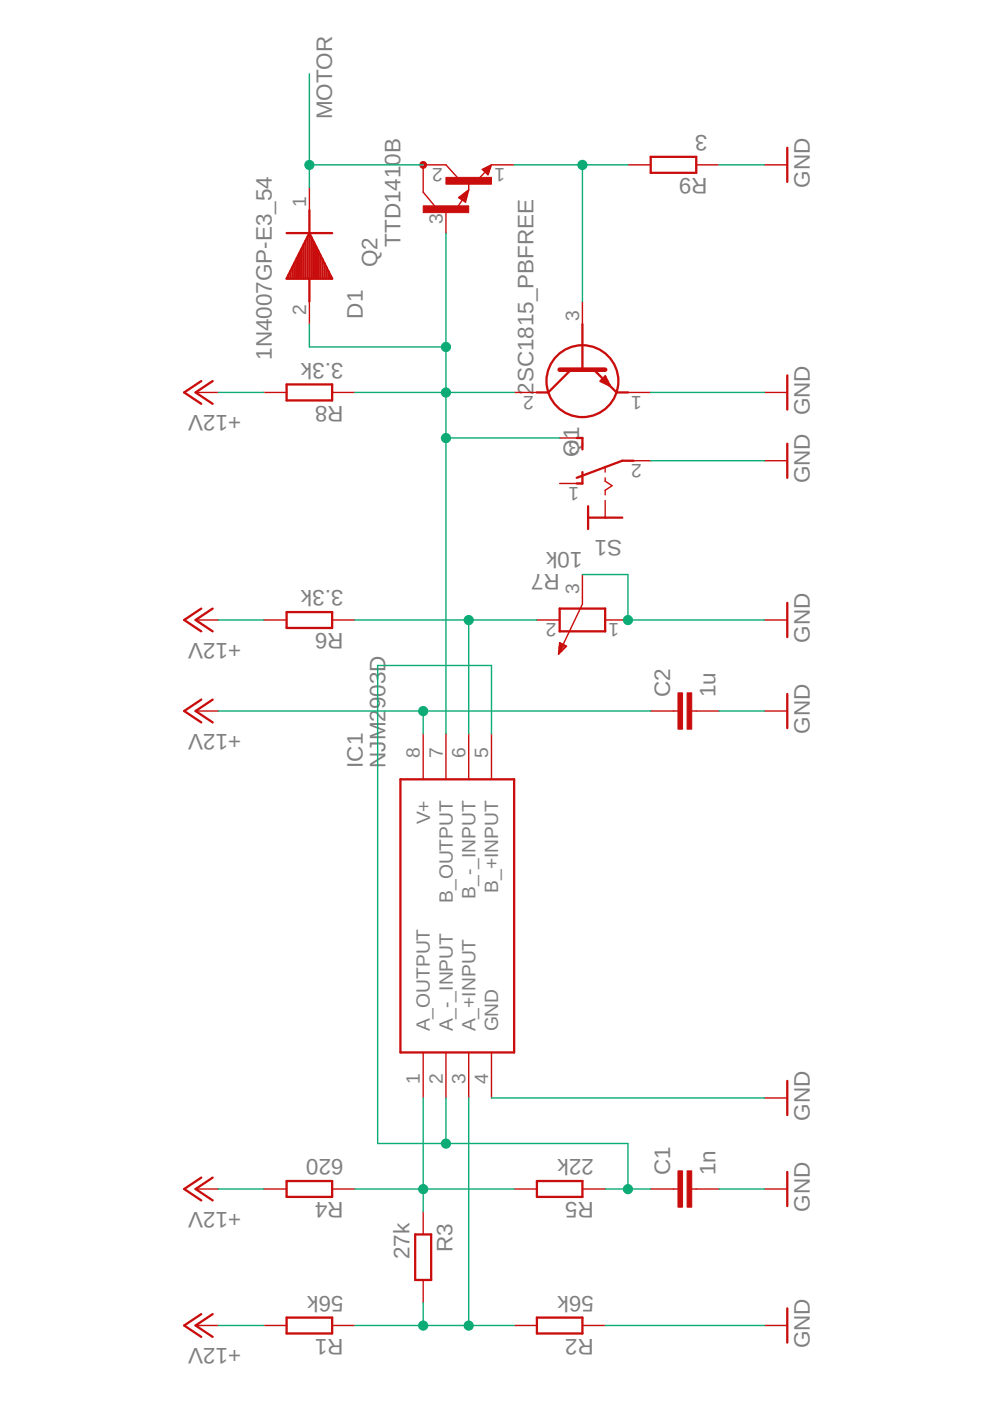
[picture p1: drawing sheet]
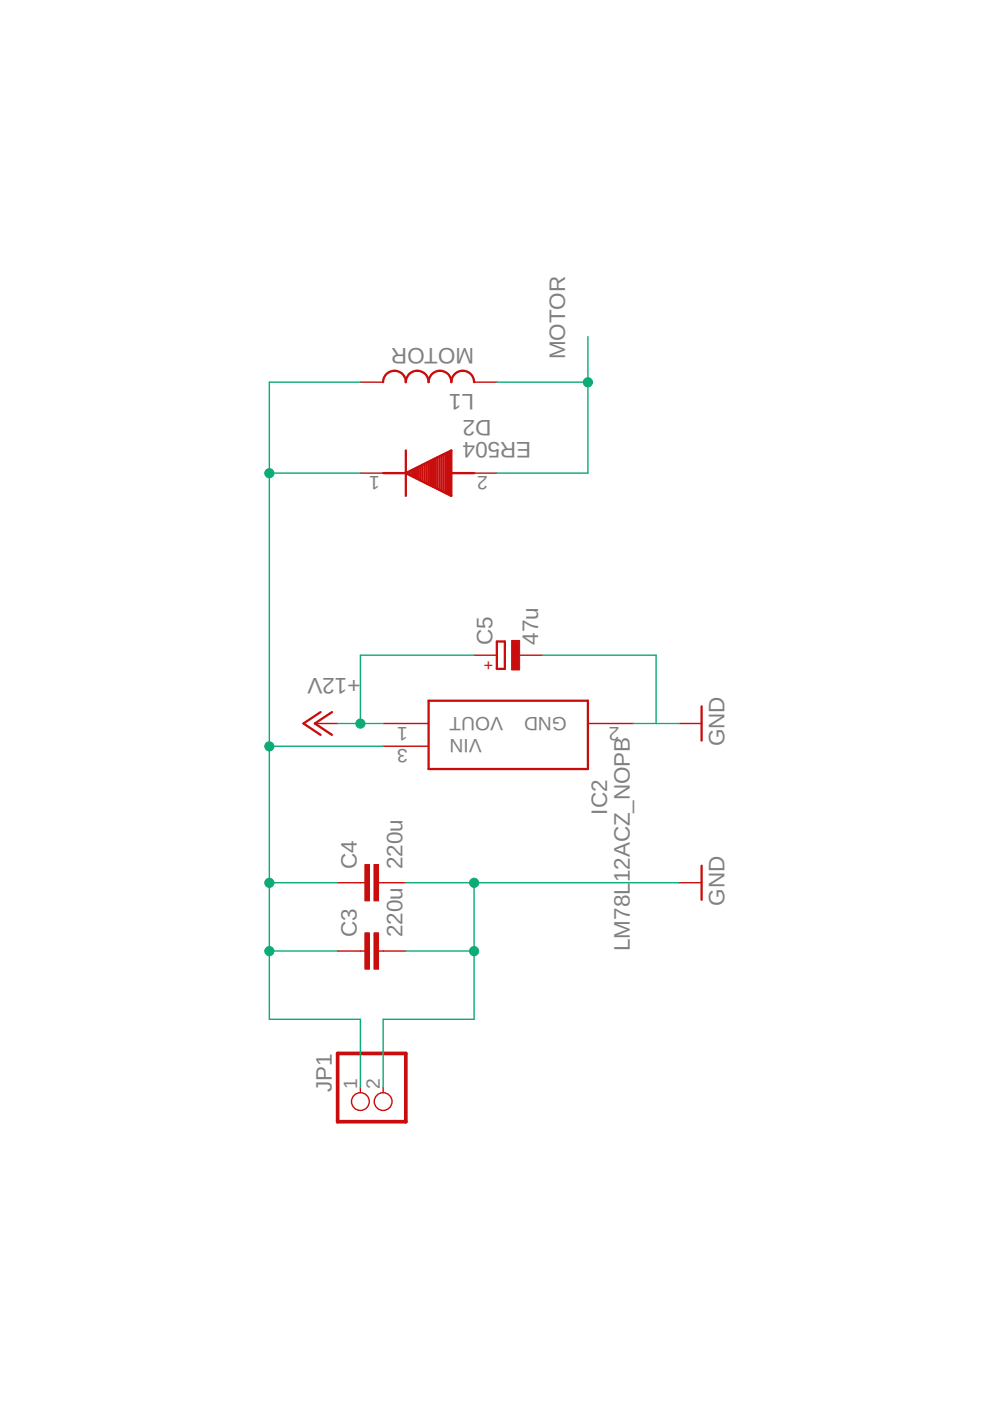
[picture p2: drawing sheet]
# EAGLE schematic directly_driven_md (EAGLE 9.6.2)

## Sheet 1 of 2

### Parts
C1  1n  C-EU025-025X050  [C025-025X050]
C2  1u  C-EU025-025X050  [C025-025X050]
D1  1N4007GP-E3_54  [DIOAD1405W86L465D235]
IC1  NJM2903D  [DIP762W56P254L880H425Q8N]
Q1  2SC1815_PBFREE  [2SC1815PBFREE]
Q2  TTD1410B  [TO220AV]
R1  56k  R-EU_0207/10  [0207/10]
R2  56k  R-EU_0207/10  [0207/10]
R3  27k  R-EU_0207/10  [0207/10]
R4  620  R-EU_0207/10  [0207/10]
R5  22k  R-EU_0207/10  [0207/10]
R6  3.3k  R-EU_0207/10  [0207/10]
R7  10k  POTENTIOMETER_PT-10  [PT-10]
R8  3.3k  R-EU_0204/7  [0204/7]
R9  3  R-EU_0204/7  [0204/7]
S1  320-916  [320-916]

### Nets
+12V: C2.1 IC1.8(V+) R1.2 R4.2 R6.2 R8.2 ; also sheet 2
GND: C1.2 C2.2 IC1.4(GND) Q1.1(E) R2.1 R7.1 R7.3 R9.1 S1.2(P) ; also sheet 2
MOTOR: D1.1(K) Q2.2(C) ; also sheet 2
N$10: IC1.1(A_OUTPUT) R3.1 R4.1 R5.2
N$15: C1.1 IC1.2(A_-_INPUT) IC1.5(B_+INPUT) R5.1
N$16: IC1.3(A_+INPUT) R1.1 R2.2 R3.2
N$23: D1.2(A) IC1.7(B_OUTPUT) Q1.2(C) Q2.3(B) R8.1 S1.3(S)
N$29: Q1.3(B) Q2.1(E) R9.2
N$34: IC1.6(B_-_INPUT) R6.1 R7.2
Unconnected: S1.1(O)

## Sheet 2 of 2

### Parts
C3  220u  C-EU025-025X050  [C025-025X050]
C4  220u  C-EU025-025X050  [C025-025X050]
C5  47u  CPOL-EUE2,5-6E  [E2,5-6E]
D2  ER504  [DIOAD2855W130L835D505]
IC2  LM78L12ACZ_NOPB  [LP0003A]
JP1  PINHD-1X2  [1X02]
L1  MOTOR  L-US0207/15  [0207/15]

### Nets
+12V: C5.+ IC2.1(VOUT) ; also sheet 1
GND: C3.2 C4.2 IC2.2(GND) JP1.2 ; also sheet 1
MOTOR: D2.2(A) L1.2 ; also sheet 1
N$2: C5.-
N$17: C3.1 C4.1 D2.1(K) IC2.3(VIN) JP1.1 L1.1
